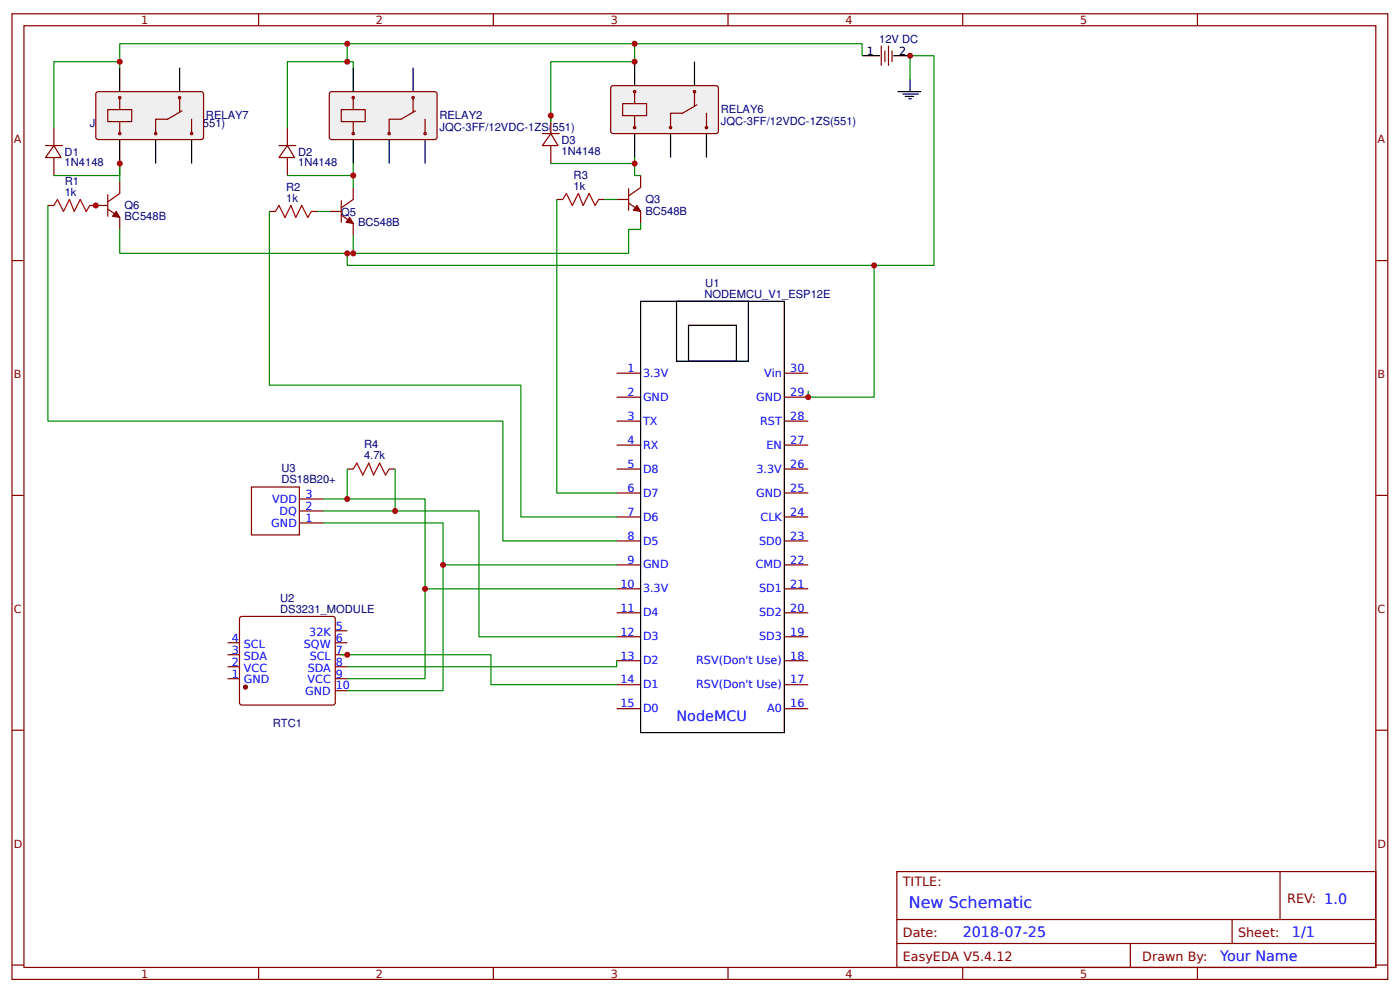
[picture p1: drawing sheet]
<svg xmlns="http://www.w3.org/2000/svg" width="309mm" height="219mm" viewBox="0 0 309 219" stroke-linecap="round" stroke-linejoin="round" font-family="sans-serif">
<g fill="none" stroke="#800" stroke-width=".26">
<path d="M2.6 3h304.1v213.3h-304.1zM5.3 5.7h298.7v208h-298.7zM57.1 3v2.7M109 3v2.7M160.9 3v2.7M212.7 3v2.7M264.6 3v2.7M2.6 57.5h2.7M304 57.5h2.7M136.3 82.4h5.3M136.3 87.7h5.3M136.3 93h5.3"/>
<path d="M136.3 98.3h5.3M173.3 82.4h5.3M173.3 87.7h5.3M173.3 93h5.3M173.3 98.3h5.3M2.6 109.4h2.7M55.6 107.6h10.5v10.5h-10.5zM66.1 115.5h5.3M66.1 112.8h5.3M66.1 110.2h5.3M136.3 103.6h5.3M136.3 108.9h5.3"/>
<path d="M136.3 114.2h5.3M136.3 119.5h5.3M173.3 103.6h5.3M173.3 108.9h5.3M173.3 114.2h5.3M173.3 119.5h5.3M304 109.4h2.7M53.2 136.2h20.6l.3 .5-.1 18.7-.4 .3-20.4-.1-.3-.4v-18.5zM74.1 139.3h2.6M136.3 124.8h5.3M136.3 130h5.3M136.3 135.3h5.3"/>
<path d="M173.3 124.8h5.3M173.3 130h5.3M173.3 135.3h5.3M50.3 149.9h2.6M50.3 147.2h2.6M50.3 144.6h2.6M50.3 141.9h2.6M74.1 149.9h2.6M74.1 147.2h2.6M74.1 144.6h2.6M74.1 141.9h2.6M74.1 152.5h2.6"/>
<path d="M136.3 140.6h5.3M136.3 145.9h5.3M136.3 151.2h5.3M136.3 156.5h5.3M173.3 140.6h5.3M173.3 145.9h5.3M173.3 151.2h5.3M173.3 156.5h5.3M2.6 161.3h2.7M304 161.3h2.7M198.2 192.5h105.8v21.2h-105.8zM282.8 192.5v10.6"/>
<path d="M2.6 213.1h2.7M57.1 213.7v2.6M109 213.7v2.6M160.9 213.7v2.6M198.2 203.1h105.8M198.2 208.4h105.8M212.7 213.7v2.6M249.8 208.4v5.3M264.6 213.7v2.6M272.3 203.1v5.3M304 213.1h2.7"/>
</g>
<path d="M141.6 66.5h31.7v95.3h-31.7zM149.5 66.5h15.9v13.3h-15.9zM152.1 71.8h10.6v8h-10.6z" fill="none" stroke="#000" stroke-width=".26"/>
<circle cx="54.2" cy="151.7" r=".4" fill="#800" stroke="#800" stroke-width=".26"/>
<path d="M71.4 110.2h22.5v19.8M71.4 115.5h26.5v9.3M71.4 112.8h34.4v27.8h30.5M136.3 130h-42.4v19.9h-17.2M136.3 124.8h-38.4v27.7h-21.2M75.4 144.6h33.1v6.6h27.8M136.3 145.9v1.3h-59.6" fill="none" stroke="#080" stroke-width=".26"/>
<path d="M73 20.3h23.3l.3 .5-.1 9.8-.5 .2h-23l-.2-.5v-9.5z" fill="#efefef" stroke="#800" stroke-width=".26"/>
<path d="M78.1 14.9v5.3M91.3 14.9v5.3M78.1 30.8v5.3M86 30.8v5.3M93.9 30.8v5.3" fill="none" stroke="#000" stroke-width=".26"/>
<path d="M75.4 24.2h5.3v2.7h-5.3zM77.9 29.3h.3v.4h-.3zM77.9 21.4h.3v.4h-.3zM78.1 21.6v2.6M78.1 26.9v2.6M85.8 29.3h.4v.4h-.4zM91.1 21.4h.4v.4h-.4zM91.3 21.6v3.1M91.8 24.5l-3.2 1.8h-2.6v3.2M93.7 29.3h.4v.4h-.4zM93.9 26.3v3.2" fill="none" stroke="#800" stroke-width=".26"/>
<path d="M135.2 19h23.3l.2 .4v9.8l-.5 .3-23-.1-.3-.4v-9.6z" fill="#efefef" stroke="#800" stroke-width=".26"/>
<path d="M140.2 13.6v5.3M153.5 13.6v5.3M140.2 29.5v5.3M148.2 29.5v5.3M156.1 29.5v5.3" fill="none" stroke="#000" stroke-width=".26"/>
<path d="M137.6 22.9h5.3v2.6h-5.3zM140 28h.4v.4h-.4zM140 20h.4v.4h-.4zM140.2 20.2v2.7M140.2 25.5v2.7M148 28h.3v.4h-.3zM153.3 20h.3v.4h-.3zM153.5 20.2v3.2M154 23.2l-3.2 1.8h-2.6v3.2M155.9 28h.4v.4h-.4zM156.1 25v3.2" fill="none" stroke="#800" stroke-width=".26"/>
<path d="M21.4 20.3h23.3l.3 .5-.1 9.8-.5 .2h-23l-.2-.5v-9.5z" fill="#efefef" stroke="#800" stroke-width=".26"/>
<path d="M26.5 14.9v5.3M39.7 14.9v5.3M190.5 12.3h4M197.4 12.3h3.7M201.1 17.6v2.6M26.5 30.8v5.3M34.4 30.8v5.3M42.3 30.8v5.3M198.4 20.2h5.1M199.5 20.8h3.4M200 21.3h1.9M200.8 21.8h.5" fill="none" stroke="#000" stroke-width=".26"/>
<g fill="none" stroke="#800" stroke-width=".26">
<path d="M194.7 10.2v4.2M195.5 11.2v2.4M196.3 10.2v4.2M197.1 11.2v2.4M10.1 32.1h3.7M11.9 32.1l1.6 2.7h-3.4zM11.9 28.2v3.9M11.9 34.8v4M23.8 24.2h5.3v2.7h-5.3zM26.3 29.3h.3v.4h-.3zM26.3 21.4h.3v.4h-.3zM26.5 21.6v2.6"/>
<path d="M26.5 26.9v2.6M34.2 29.3h.4v.4h-.4zM39.5 21.4h.4v.4h-.4zM39.7 21.6v3.1M40.2 24.5l-3.2 1.8h-2.6v3.2M42.2 29.3h.3v.4h-.3zM42.3 26.3v3.2M61.6 32.1h3.8M63.5 32.1l1.6 2.7h-3.5zM63.5 28.2v3.9M63.5 34.8v4M119.9 29.5h3.7"/>
<path d="M121.7 29.5l1.6 2.6h-3.4zM121.7 25.5v4M121.7 32.1v4M141.6 38.8v2.6l-2.7 1.9M10.6 45.4h1.3M19.8 45.4h4M23.8 46.2l2.7 1.8v2.7M23.8 43v4.8M26.5 40.1v2.6l-2.7 1.9M59.5 46.7h1.4M68.8 46.7h1.3M72.8 46.7h2.6"/>
<path d="M75.4 47.5l2.7 1.8v2.7M75.4 44.3v4.8M78.1 41.4v2.7l-2.7 1.8M123 44.1h1.4M132.3 44.1h1.3M136.3 44.1h2.6M138.9 44.8l2.7 1.9v2.6M138.9 41.7v4.7M76.7 103.6h1.4M86 103.6h1.3"/>
</g>
<g fill="#800" stroke="#800" stroke-width=".26">
<path d="M140.8 45.4l.8 1.3-1.6-.3z"/>
<path d="M77.3 48l.8 1.3-1.6-.2z"/>
<path d="M25.7 46.7l.8 1.3-1.6-.2z"/>
</g>
<g fill="none" stroke="#080" stroke-width=".26">
<path d="M26.5 14.9v-1.3h-14.6v14.6M26.5 13.6v-3.9h50.2v3.9M76.7 9.7h63.5v3.9h-18.5v13.3M78.1 14.9v-1.3h-14.6v14.6M140.2 9.7h50.3v2.6M201.1 17.6v-5.3h5.3v46.3h-13.3M11.9 38.8h14.6v-2.7v4M63.5 38.8h14.6M78.1 36.1v5.3M121.7 36.1h18.5M140.2 34.8v4h1.4M10.6 45.4v47.6h100.5v26.5h25.2"/>
<path d="M26.5 50.7v5.3h51.6v-4M59.5 46.7v38.4h55.6v29.1h21.2M70.1 46.7h2.7M76.7 56v2.6h116.4v29.1h-14.5v-1.3M123 44.1v64.8h13.3M133.6 44.1h2.7M141.6 49.3v1.4h-2.7v5.3h-60.8M76.7 103.6v6.6M87.3 103.6v9.2"/>
</g>
<path d="M11.9 45.4l.8-1.3 1.3 2.6 1.3-2.6 1.1 2.6 1.3-2.6 1.3 2.6 .8-1.3M60.9 46.7l.7-1.3 1.4 2.6 1.3-2.6 1.1 2.6 1.3-2.6 1.3 2.6 .8-1.3M124.4 44.1l.7-1.4 1.4 2.7 1.3-2.7 1.1 2.7 1.3-2.7 1.3 2.7 .8-1.3M78.1 103.6l.7-1.3 1.4 2.6 1.3-2.6 1 2.6 1.4-2.6 1.3 2.6 .8-1.3" fill="none" stroke="#a00000" stroke-width=".26"/>
<g fill="#c00">
<circle cx="87.3" cy="112.8" r=".66"/>
<circle cx="21.2" cy="45.4" r=".66"/>
<circle cx="140.2" cy="9.7" r=".66"/>
<circle cx="78.1" cy="56" r=".66"/>
<circle cx="97.9" cy="124.8" r=".66"/>
<circle cx="93.9" cy="130" r=".66"/>
<circle cx="26.5" cy="13.6" r=".66"/>
<circle cx="76.7" cy="13.6" r=".66"/>
<circle cx="121.7" cy="25.5" r=".66"/>
<circle cx="140.2" cy="36.1" r=".66"/>
<circle cx="26.5" cy="36.1" r=".66"/>
<circle cx="76.7" cy="144.6" r=".66"/>
<circle cx="78.1" cy="38.8" r=".66"/>
<circle cx="76.7" cy="9.7" r=".66"/>
<circle cx="140.2" cy="13.6" r=".66"/>
<circle cx="76.7" cy="56" r=".66"/>
<circle cx="178.6" cy="87.7" r=".66"/>
<circle cx="193.1" cy="58.6" r=".66"/>
<circle cx="201.1" cy="12.3" r=".66"/>
<circle cx="76.7" cy="110.2" r=".66"/>
</g>
<text font-size="3.5" fill="#00f" x="200.8" y="200.4">New Schematic</text>
<g font-size="3.2" fill="#00f">
<text x="149.5" y="159.1">NodeMCU</text>
<text x="212.7" y="207">2018-07-25</text>
<text x="285.5" y="207">1/1</text>
<text x="269.6" y="212.3">Your Name</text>
</g>
<g font-size="2.8" fill="#800">
<text x="199.5" y="195.7">TITLE:</text>
<text x="284.4" y="199.4">REV: 1.0</text>
<text x="199.5" y="207">Date:</text>
<text x="273.6" y="207">Sheet:</text>
<text x="199.5" y="212.3">EasyEDA V5.4.12</text>
<text x="252.4" y="212.3">Drawn By:</text>
</g>
<g font-size="2.5" fill="#800">
<text x="31.2" y="5.3">1</text>
<text x="83.1" y="5.3">2</text>
<text x="134.9" y="5.3">3</text>
<text x="186.8" y="5.3">4</text>
<text x="238.7" y="5.3">5</text>
<text x="3" y="31.6">A</text>
<text x="304.4" y="31.6">A</text>
<text x="3" y="83.5">B</text>
<text x="304.4" y="83.5">B</text>
<text x="3" y="135.3">C</text>
<text x="304.4" y="135.3">C</text>
<text x="3" y="187.2">D</text>
<text x="304.4" y="187.2">D</text>
<text x="31.2" y="215.9">1</text>
<text x="83.1" y="215.9">2</text>
<text x="134.9" y="215.9">3</text>
<text x="186.8" y="215.9">4</text>
<text x="238.7" y="215.9">5</text>
</g>
<g font-size="2.5" fill="#000080">
<text x="194.3" y="9.4">12V DC</text>
<text x="19.8" y="28.1">JQC-3FF/12VDC-1ZS(551)</text>
<text x="45.5" y="26.4">RELAY7</text>
<text x="97.1" y="28.9">JQC-3FF/12VDC-1ZS(551)</text>
<text x="97.1" y="26.4">RELAY2</text>
<text x="159.3" y="27.5">JQC-3FF/12VDC-1ZS(551)</text>
<text x="159.3" y="25.1">RELAY6</text>
<text x="14.3" y="34.4">D1</text>
<text x="65.9" y="34.4">D2</text>
<text x="124.1" y="34.1">1N4148</text>
<text x="124.1" y="31.7">D3</text>
<text x="14.3" y="36.8">1N4148</text>
<text x="14.3" y="40.8">R1</text>
<text x="65.9" y="36.8">1N4148</text>
<text x="126.7" y="41.9">1k</text>
<text x="126.7" y="39.5">R3</text>
<text x="14.3" y="43.3">1k</text>
<text x="27.5" y="46.2">Q6</text>
<text x="63.2" y="44.6">1k</text>
<text x="63.2" y="42.1">R2</text>
<text x="75.4" y="47.7">Q5</text>
<text x="142.6" y="47.4">BC548B</text>
<text x="142.6" y="44.9">Q3</text>
<text x="27.5" y="48.7">BC548B</text>
<text x="79.1" y="50">BC548B</text>
<text x="155.7" y="65.7">NODEMCU_V1_ESP12E</text>
<text x="155.8" y="63.4">U1</text>
<text x="80.4" y="101.5">4.7k</text>
<text x="80.4" y="99">R4</text>
<text x="62.2" y="106.8">DS18B20+</text>
<text x="62.2" y="104.3">U3</text>
<text x="61.9" y="135.3">DS3231_MODULE</text>
<text x="61.9" y="132.9">U2</text>
<text x="60.3" y="160.6">RTC1</text>
</g>
<g font-size="2.5">
<text x="191.6" y="12">1</text>
<text x="198.7" y="12">2</text>
</g>
<g font-size="2.5" fill="#00f">
<text x="138.7" y="82.2">1</text>
<text x="142.1" y="83.2">3.3V</text>
<text x="168.9" y="83.2">Vin</text>
<text x="174.6" y="82.2">30</text>
<text x="138.7" y="87.4">2</text>
<text x="142.1" y="88.5">GND</text>
<text x="167.1" y="88.5">GND</text>
<text x="174.6" y="87.4">29</text>
<text x="138.7" y="92.7">3</text>
<text x="142.1" y="93.8">TX</text>
<text x="168" y="93.8">RST</text>
<text x="174.6" y="92.7">28</text>
<text x="138.7" y="98">4</text>
<text x="142.1" y="99.1">RX</text>
<text x="169.4" y="99.1">EN</text>
<text x="174.6" y="98">27</text>
<text x="138.7" y="103.3">5</text>
<text x="142.1" y="104.4">D8</text>
<text x="167.2" y="104.4">3.3V</text>
<text x="174.6" y="103.3">26</text>
<text x="60.1" y="111">VDD</text>
<text x="61.8" y="113.6">DQ</text>
<text x="67.5" y="112.6">2</text>
<text x="67.5" y="109.9">3</text>
<text x="138.7" y="108.6">6</text>
<text x="138.7" y="113.9">7</text>
<text x="142.1" y="109.7">D7</text>
<text x="167.1" y="109.7">GND</text>
<text x="174.6" y="113.9">24</text>
<text x="174.6" y="108.6">25</text>
<text x="60" y="116.3">GND</text>
<text x="67.5" y="115.2">1</text>
<text x="138.7" y="119.2">8</text>
<text x="142.1" y="115">D6</text>
<text x="168.1" y="115">CLK</text>
<text x="174.6" y="119.2">23</text>
<text x="138.7" y="124.5">9</text>
<text x="142.1" y="120.3">D5</text>
<text x="142.1" y="125.5">GND</text>
<text x="167" y="125.5">CMD</text>
<text x="167.7" y="120.3">SD0</text>
<text x="174.6" y="124.5">22</text>
<text x="137.1" y="129.8">10</text>
<text x="142.1" y="130.8">3.3V</text>
<text x="167.7" y="130.8">SD1</text>
<text x="174.6" y="129.8">21</text>
<text x="137.1" y="135.1">11</text>
<text x="142.1" y="136.1">D4</text>
<text x="167.7" y="136.1">SD2</text>
<text x="174.6" y="135.1">20</text>
<text x="51.2" y="141.7">4</text>
<text x="53.9" y="143">SCL</text>
<text x="67.2" y="143">SQW</text>
<text x="68.3" y="140.4">32K</text>
<text x="74.2" y="139">5</text>
<text x="74.2" y="141.7">6</text>
<text x="137.1" y="140.4">12</text>
<text x="142.1" y="141.4">D3</text>
<text x="167.7" y="141.4">SD3</text>
<text x="174.6" y="140.4">19</text>
<text x="51.2" y="149.6">1</text>
<text x="51.2" y="147">2</text>
<text x="51.2" y="144.3">3</text>
<text x="53.9" y="148.3">VCC</text>
<text x="53.9" y="145.7">SDA</text>
<text x="68" y="148.3">SDA</text>
<text x="68.4" y="145.7">SCL</text>
<text x="74.2" y="144.3">7</text>
<text x="74.2" y="147">8</text>
<text x="74.2" y="149.6">9</text>
<text x="137.1" y="145.7">13</text>
<text x="142.1" y="146.7">D2</text>
<text x="153.8" y="146.7">RSV(Don't Use)</text>
<text x="174.6" y="145.7">18</text>
<text x="53.9" y="150.9">GND</text>
<text x="67.4" y="153.6">GND</text>
<text x="68" y="150.9">VCC</text>
<text x="74.2" y="152.3">10</text>
<text x="137.1" y="150.9">14</text>
<text x="142.1" y="152">D1</text>
<text x="153.8" y="152">RSV(Don't Use)</text>
<text x="174.6" y="150.9">17</text>
<text x="137.1" y="156.2">15</text>
<text x="142.1" y="157.3">D0</text>
<text x="169.5" y="157.3">A0</text>
<text x="174.6" y="156.2">16</text>
</g>
</svg>
